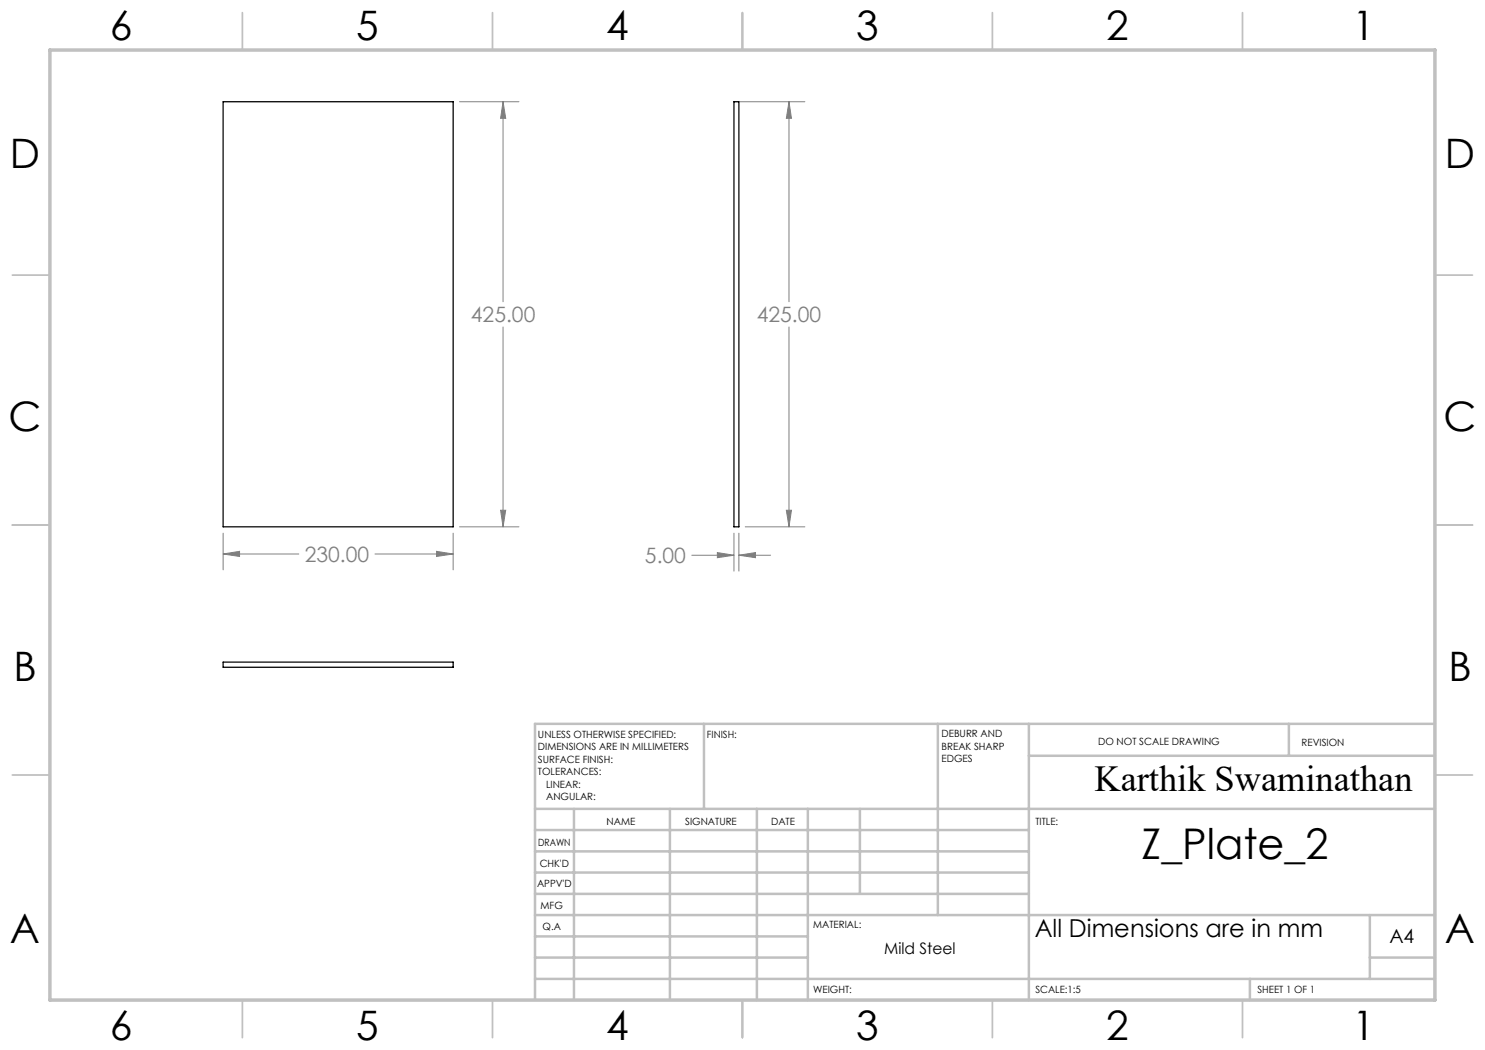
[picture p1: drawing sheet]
<svg xmlns="http://www.w3.org/2000/svg" width="297mm" height="210mm" viewBox="0 0 297 210" stroke-linecap="round" stroke-linejoin="round" font-family="sans-serif">
<g fill="none" stroke="#808080" stroke-width=".2">
<path d="M91.9 20.3h11.9M100.6 20.3l.5 3.4h-1zM100.6 20.3v40.1M148.1 20.3h12.9M157.8 20.3l.5 3.4h-1zM157.8 20.3v40.1M100.6 65.4v40M157.8 65.4v40M44.6 110.8l3.3-.5v1zM44.6 106.6v7.4M44.6 110.8h15.2M75 110.8h15.6"/>
<path d="M87.3 110.3l3.3 .5-3.3 .5zM90.6 106.6v7.4M91.9 105.4h11.9M100.1 102.1h1l-.5 3.3zM138.4 111h8.4M143.5 110.5l3.3 .5-3.3 .5zM146.8 106.6v7.6M147.8 111l3.3-.5v1zM147.8 106.6v7.6M147.8 111h6.3M149 105.4h12M157.3 102.1h1l-.5 3.3z"/>
</g>
<g fill="none" stroke="#c0c0c0" stroke-width=".35">
<path d="M48.5 2.5v7.5M98.5 2.5v7.5M148.5 2.5v7.5M198.5 2.5v7.5M248.5 2.5v7.5M2.5 55h7.5M287 55h7.5M2.5 105h7.5M287 105h7.5M2.5 155h7.5M287 155h7.5M48.5 200v7.5"/>
<path d="M98.5 200v7.5M148.5 200v7.5M198.5 200v7.5M248.5 200v7.5"/>
</g>
<g fill="none" stroke="#c0c0c0" stroke-width=".5">
<path d="M140.8 144.8v17M187.6 144.8v38.2M205.8 144.8v55.2M205.8 151.2h81.2M257.8 144.8v6.4M287 144.8h-180v55.2M107 161.8h180M107 178.8h98.8M107 174.5h98.8M107 170.3h98.8M107 166h98.8M114.8 161.8v38.2"/>
<path d="M134 161.8v38.2M151.4 161.8v38.2M161.6 161.8v38.2M172 161.8v17M107 195.8h180M107 191.5h54.6M107 187.3h54.6M107 183h180M250 195.8v4.2M274 191.5h13M274 183v12.8"/>
</g>
<path d="M10 10h277v190h-277z" fill="none" stroke="#c0c0c0" stroke-width=".7"/>
<path d="M44.6 110.8l3.3-.5v1zM87.3 110.3l3.3 .5-3.3 .5zM100.1 102.1h1l-.5 3.3zM100.6 20.3l.5 3.4h-1zM143.5 110.5l3.3 .5-3.3 .5zM147.8 111l3.3-.5v1zM157.3 102.1h1l-.5 3.3zM157.8 20.3l.5 3.4h-1z" fill="#808080"/>
<path d="M44.6 20.3h46v85.1h-46zM146.8 20.3h1v85.1h-1zM44.6 132.4h46v1h-46z" fill="none" stroke="#000" stroke-width=".25"/>
<text font-size="8.5" x="228.3" y="171.8">Z_Plate_2</text>
<g font-size="8.1">
<text x="22" y="8">6</text>
<text x="71.2" y="8">5</text>
<text x="121.2" y="8">4</text>
<text x="171.3" y="8">3</text>
<text x="221.3" y="8">2</text>
<text x="270.5" y="8">1</text>
<text x="2" y="33.6">D</text>
<text x="289" y="33.6">D</text>
<text x="1.7" y="86.1">C</text>
<text x="288.7" y="86.1">C</text>
<text x="2.7" y="136.1">B</text>
<text x="289.7" y="136.1">B</text>
<text x="2" y="188.6">A</text>
<text x="289" y="188.6">A</text>
<text x="22" y="208">6</text>
<text x="71.2" y="208">5</text>
<text x="121.2" y="208">4</text>
<text x="171.3" y="208">3</text>
<text x="221.3" y="208">2</text>
<text x="270.5" y="208">1</text>
</g>
<text font-size="7.3" x="218.9" y="158.1">Karthik Swaminathan</text>
<text font-size="4.9" x="207" y="187.3">All Dimensions are in mm</text>
<g font-size="4.2" fill="#808080">
<text x="94.2" y="64.4">425.00</text>
<text x="151.3" y="64.4">425.00</text>
<text x="60.9" y="112.4">230.00</text>
<text x="129" y="112.6">5.00</text>
</g>
<text font-size="3.9" x="277.9" y="188.5">A4</text>
<text font-size="3.2" x="176.8" y="190.9">Mild Steel</text>
<g font-size="2">
<text x="107.6" y="147.6">UNLESS OTHERWISE SPECIFIED:</text>
<text x="141.4" y="147.6">FINISH:</text>
<text x="188.3" y="147.5">DEBURR AND</text>
<text x="188.3" y="150">BREAK SHARP</text>
<text x="219.6" y="149">DO NOT SCALE DRAWING</text>
<text x="260.3" y="149.2">REVISION</text>
<text x="107.6" y="150.1">DIMENSIONS ARE IN MILLIMETERS</text>
<text x="107.6" y="152.6">SURFACE FINISH:</text>
<text x="107.6" y="155.1">TOLERANCES:</text>
<text x="188.3" y="152.5">EDGES</text>
<text x="109.2" y="157.6">LINEAR:</text>
<text x="109.2" y="160.1">ANGULAR:</text>
<text x="121.3" y="165">NAME</text>
<text x="137" y="164.9">SIGNATURE</text>
<text x="154.2" y="164.9">DATE</text>
<text x="207.1" y="164.9">TITLE:</text>
<text x="107.6" y="169.1">DRAWN</text>
<text x="107.9" y="173.3">CHK'D</text>
<text x="107.4" y="177.4">APPV'D</text>
<text x="108.1" y="181.8">MFG</text>
<text x="108.5" y="186">Q.A</text>
<text x="162.6" y="185.5">MATERIAL:</text>
<text x="162.6" y="198.5">WEIGHT:</text>
<text x="207.1" y="198.6">SCALE:1:5</text>
<text x="251.5" y="198.6">SHEET 1 OF 1</text>
</g>
</svg>
